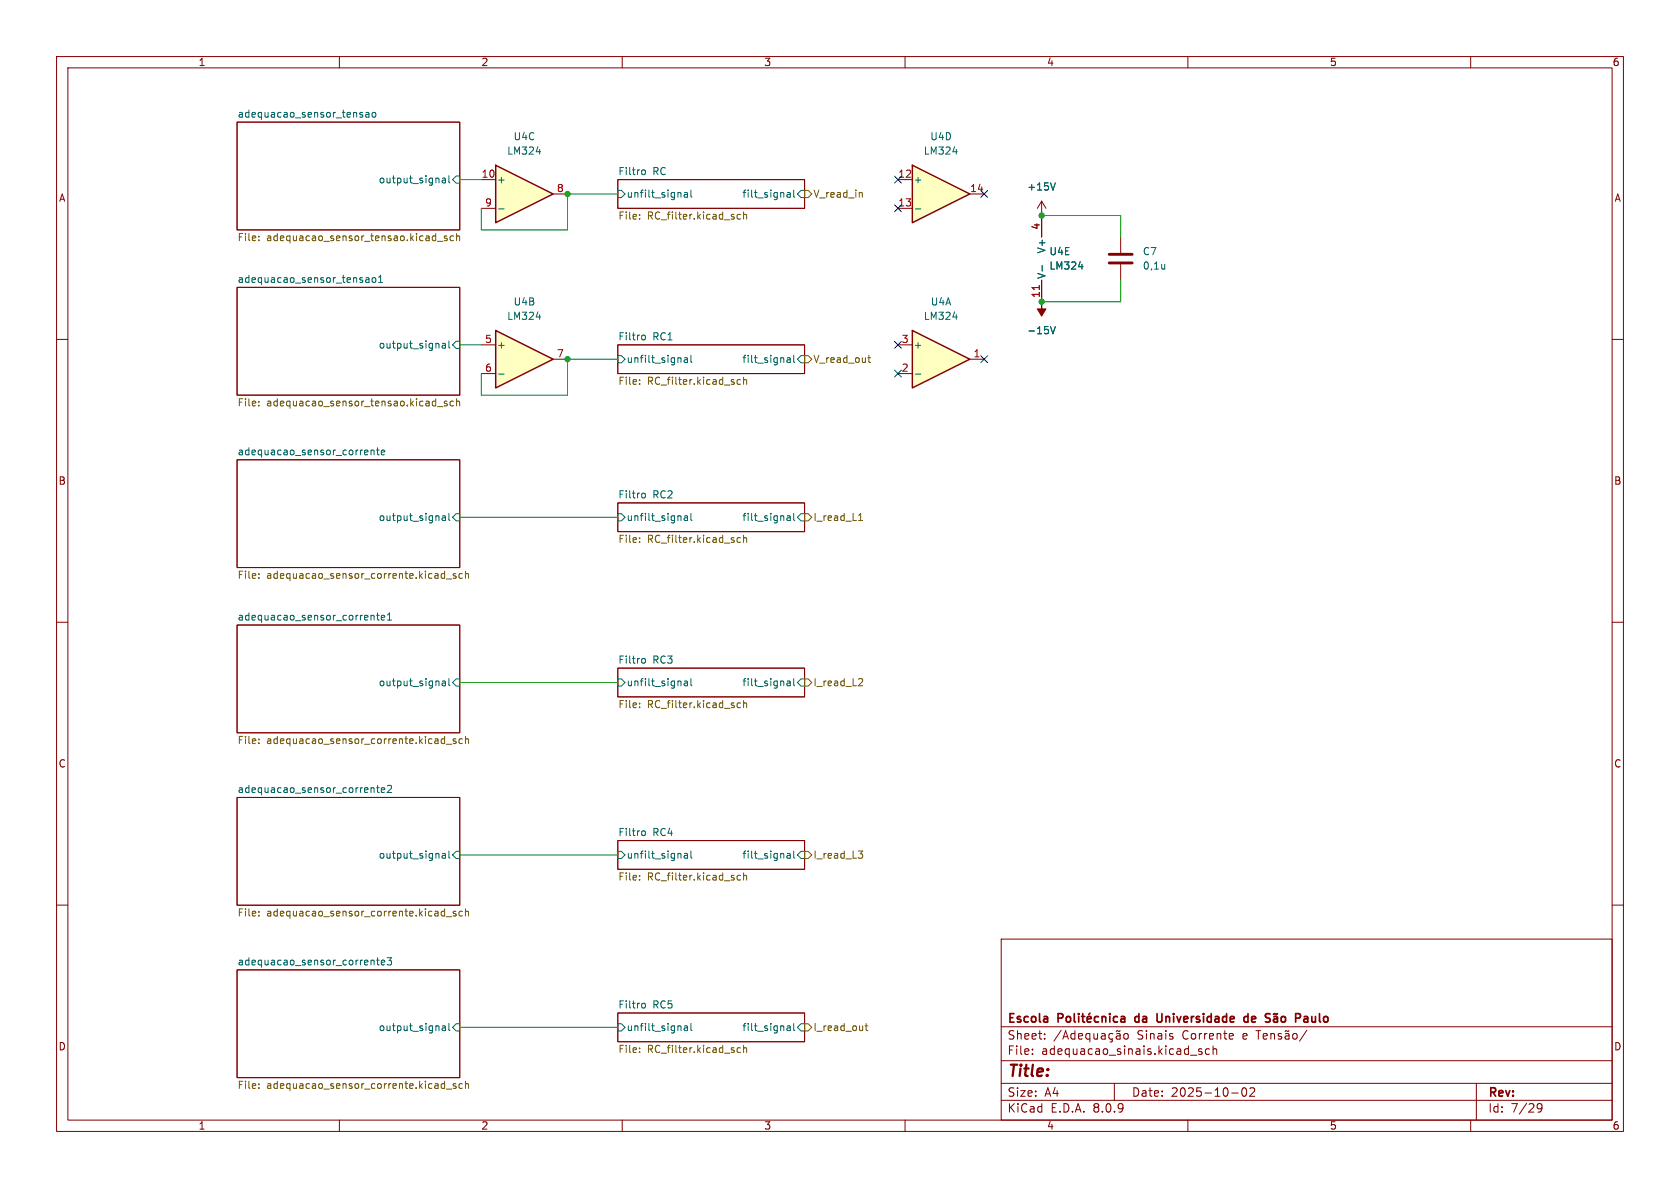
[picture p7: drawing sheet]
(kicad_sch
 (version 20231120)
 (generator "eeschema")
 (generator_version "8.0")
 (paper "A4")
 (title_block
  (date "2025-10-02")
  (company "Escola Politécnica da Universidade de São Paulo"))
 (lib_symbols
  (symbol "Amplifier_Operational:LM324"
   (pin_names
    (offset 0.127)) (exclude_from_sim no) (in_bom yes) (on_board yes)
   (property "Reference" "U" (at 0 5.08 0) (effects (font (size 1.27 1.27)) (justify left)))
   (property "Value" "LM324" (at 0 -5.08 0) (effects (font (size 1.27 1.27)) (justify left)))
   (property "Footprint" "" (at -1.27 2.54 0) (effects (font (size 1.27 1.27)) (hide yes)))
   (property "Datasheet" "http://www.ti.com/lit/ds/symlink/lm2902-n.pdf" (at 1.27 5.08 0) (effects (font (size 1.27 1.27)) (hide yes)))
   (property "Description" "Low-Power, Quad-Operational Amplifiers, DIP-14/SOIC-14/SSOP-14" (at 0 0 0) (effects (font (size 1.27 1.27)) (hide yes)))
   (property "ki_locked" "" (at 0 0 0) (effects (font (size 1.27 1.27))))
   (symbol "LM324_1_1"
    (polyline (pts (xy -5.08 5.08) (xy 5.08 0) (xy -5.08 -5.08) (xy -5.08 5.08)) (stroke (width 0.254) (type default)) (fill (type background)))
    (pin output line (at 7.62 0 180) (length 2.54) (name "~" (effects (font (size 1.27 1.27)))) (number "1" (effects (font (size 1.27 1.27)))))
    (pin input line (at -7.62 -2.54 0) (length 2.54) (name "-" (effects (font (size 1.27 1.27)))) (number "2" (effects (font (size 1.27 1.27)))))
    (pin input line (at -7.62 2.54 0) (length 2.54) (name "+" (effects (font (size 1.27 1.27)))) (number "3" (effects (font (size 1.27 1.27))))))
   (symbol "LM324_2_1"
    (polyline (pts (xy -5.08 5.08) (xy 5.08 0) (xy -5.08 -5.08) (xy -5.08 5.08)) (stroke (width 0.254) (type default)) (fill (type background)))
    (pin input line (at -7.62 2.54 0) (length 2.54) (name "+" (effects (font (size 1.27 1.27)))) (number "5" (effects (font (size 1.27 1.27)))))
    (pin input line (at -7.62 -2.54 0) (length 2.54) (name "-" (effects (font (size 1.27 1.27)))) (number "6" (effects (font (size 1.27 1.27)))))
    (pin output line (at 7.62 0 180) (length 2.54) (name "~" (effects (font (size 1.27 1.27)))) (number "7" (effects (font (size 1.27 1.27))))))
   (symbol "LM324_3_1"
    (polyline (pts (xy -5.08 5.08) (xy 5.08 0) (xy -5.08 -5.08) (xy -5.08 5.08)) (stroke (width 0.254) (type default)) (fill (type background)))
    (pin input line (at -7.62 2.54 0) (length 2.54) (name "+" (effects (font (size 1.27 1.27)))) (number "10" (effects (font (size 1.27 1.27)))))
    (pin output line (at 7.62 0 180) (length 2.54) (name "~" (effects (font (size 1.27 1.27)))) (number "8" (effects (font (size 1.27 1.27)))))
    (pin input line (at -7.62 -2.54 0) (length 2.54) (name "-" (effects (font (size 1.27 1.27)))) (number "9" (effects (font (size 1.27 1.27))))))
   (symbol "LM324_4_1"
    (polyline (pts (xy -5.08 5.08) (xy 5.08 0) (xy -5.08 -5.08) (xy -5.08 5.08)) (stroke (width 0.254) (type default)) (fill (type background)))
    (pin input line (at -7.62 2.54 0) (length 2.54) (name "+" (effects (font (size 1.27 1.27)))) (number "12" (effects (font (size 1.27 1.27)))))
    (pin input line (at -7.62 -2.54 0) (length 2.54) (name "-" (effects (font (size 1.27 1.27)))) (number "13" (effects (font (size 1.27 1.27)))))
    (pin output line (at 7.62 0 180) (length 2.54) (name "~" (effects (font (size 1.27 1.27)))) (number "14" (effects (font (size 1.27 1.27))))))
   (symbol "LM324_5_1"
    (pin power_in line (at -2.54 -7.62 90) (length 3.81) (name "V-" (effects (font (size 1.27 1.27)))) (number "11" (effects (font (size 1.27 1.27)))))
    (pin power_in line (at -2.54 7.62 270) (length 3.81) (name "V+" (effects (font (size 1.27 1.27)))) (number "4" (effects (font (size 1.27 1.27)))))))
  (symbol "Device:C"
   (pin_numbers hide)
   (pin_names
    (offset 0.254)) (exclude_from_sim no) (in_bom yes) (on_board yes)
   (property "Reference" "C" (at 0.635 2.54 0) (effects (font (size 1.27 1.27)) (justify left)))
   (property "Value" "C" (at 0.635 -2.54 0) (effects (font (size 1.27 1.27)) (justify left)))
   (property "Footprint" "" (at 0.9652 -3.81 0) (effects (font (size 1.27 1.27)) (hide yes)))
   (property "Datasheet" "~" (at 0 0 0) (effects (font (size 1.27 1.27)) (hide yes)))
   (property "Description" "Unpolarized capacitor" (at 0 0 0) (effects (font (size 1.27 1.27)) (hide yes)))
   (symbol "C_0_1"
    (polyline (pts (xy -2.032 -0.762) (xy 2.032 -0.762)) (stroke (width 0.508) (type default)) (fill (type none)))
    (polyline (pts (xy -2.032 0.762) (xy 2.032 0.762)) (stroke (width 0.508) (type default)) (fill (type none))))
   (symbol "C_1_1"
    (pin passive line (at 0 3.81 270) (length 2.794) (name "~" (effects (font (size 1.27 1.27)))) (number "1" (effects (font (size 1.27 1.27)))))
    (pin passive line (at 0 -3.81 90) (length 2.794) (name "~" (effects (font (size 1.27 1.27)))) (number "2" (effects (font (size 1.27 1.27)))))))
  (symbol "power:+15V"
   (power)
   (pin_numbers hide)
   (pin_names
    (offset 0) hide) (exclude_from_sim no) (in_bom yes) (on_board yes)
   (property "Reference" "#PWR" (at 0 -3.81 0) (effects (font (size 1.27 1.27)) (hide yes)))
   (property "Value" "+15V" (at 0 3.556 0) (effects (font (size 1.27 1.27))))
   (property "Footprint" "" (at 0 0 0) (effects (font (size 1.27 1.27)) (hide yes)))
   (property "Datasheet" "" (at 0 0 0) (effects (font (size 1.27 1.27)) (hide yes)))
   (property "Description" "Power symbol creates a global label with name \"+15V\"" (at 0 0 0) (effects (font (size 1.27 1.27)) (hide yes)))
   (symbol "+15V_0_1"
    (polyline (pts (xy -0.762 1.27) (xy 0 2.54)) (stroke (width 0) (type default)) (fill (type none)))
    (polyline (pts (xy 0 0) (xy 0 2.54)) (stroke (width 0) (type default)) (fill (type none)))
    (polyline (pts (xy 0 2.54) (xy 0.762 1.27)) (stroke (width 0) (type default)) (fill (type none))))
   (symbol "+15V_1_1"
    (pin power_in line (at 0 0 90) (length 0) (name "~" (effects (font (size 1.27 1.27)))) (number "1" (effects (font (size 1.27 1.27)))))))
  (symbol "power:-15V"
   (power)
   (pin_numbers hide)
   (pin_names
    (offset 0) hide) (exclude_from_sim no) (in_bom yes) (on_board yes)
   (property "Reference" "#PWR" (at 0 -3.81 0) (effects (font (size 1.27 1.27)) (hide yes)))
   (property "Value" "-15V" (at 0 3.556 0) (effects (font (size 1.27 1.27))))
   (property "Footprint" "" (at 0 0 0) (effects (font (size 1.27 1.27)) (hide yes)))
   (property "Datasheet" "" (at 0 0 0) (effects (font (size 1.27 1.27)) (hide yes)))
   (property "Description" "Power symbol creates a global label with name \"-15V\"" (at 0 0 0) (effects (font (size 1.27 1.27)) (hide yes)))
   (symbol "-15V_0_0"
    (pin power_in line (at 0 0 90) (length 0) (name "~" (effects (font (size 1.27 1.27)))) (number "1" (effects (font (size 1.27 1.27))))))
   (symbol "-15V_0_1"
    (polyline (pts (xy 0 0) (xy 0 1.27) (xy 0.762 1.27) (xy 0 2.54) (xy -0.762 1.27) (xy 0 1.27)) (stroke (width 0) (type default)) (fill (type outline))))))
 (junction
  (at 100.33 63.5)
  (diameter 0)
  (color 0 0 0 0))
 (junction
  (at 184.15 53.34)
  (diameter 0)
  (color 0 0 0 0))
 (junction
  (at 184.15 38.1)
  (diameter 0)
  (color 0 0 0 0))
 (junction
  (at 100.33 34.29)
  (diameter 0)
  (color 0 0 0 0))
 (no_connect
  (at 158.75 31.75))
 (no_connect
  (at 158.75 36.83))
 (no_connect
  (at 158.75 60.96))
 (no_connect
  (at 173.99 63.5))
 (no_connect
  (at 173.99 34.29))
 (no_connect
  (at 158.75 66.04))
 (wire
  (pts (xy 184.15 53.34) (xy 198.12 53.34))
  (stroke (width 0) (type default)))
 (wire
  (pts (xy 198.12 41.91) (xy 198.12 38.1))
  (stroke (width 0) (type default)))
 (wire
  (pts (xy 81.28 151.13) (xy 109.22 151.13))
  (stroke (width 0) (type default)))
 (wire
  (pts (xy 85.09 40.64) (xy 100.33 40.64))
  (stroke (width 0) (type default)))
 (wire
  (pts (xy 81.28 60.96) (xy 85.09 60.96))
  (stroke (width 0) (type default)))
 (wire
  (pts (xy 81.28 181.61) (xy 109.22 181.61))
  (stroke (width 0) (type default)))
 (wire
  (pts (xy 100.33 34.29) (xy 100.33 40.64))
  (stroke (width 0) (type default)))
 (wire
  (pts (xy 198.12 38.1) (xy 184.15 38.1))
  (stroke (width 0) (type default)))
 (wire
  (pts (xy 85.09 36.83) (xy 85.09 40.64))
  (stroke (width 0) (type default)))
 (wire
  (pts (xy 100.33 63.5) (xy 100.33 69.85))
  (stroke (width 0) (type default)))
 (wire
  (pts (xy 100.33 34.29) (xy 109.22 34.29))
  (stroke (width 0) (type default)))
 (wire
  (pts (xy 198.12 53.34) (xy 198.12 49.53))
  (stroke (width 0) (type default)))
 (wire
  (pts (xy 100.33 63.5) (xy 109.22 63.5))
  (stroke (width 0) (type default)))
 (wire
  (pts (xy 81.28 31.75) (xy 85.09 31.75))
  (stroke (width 0) (type default)))
 (wire
  (pts (xy 81.28 120.65) (xy 109.22 120.65))
  (stroke (width 0) (type default)))
 (wire
  (pts (xy 81.28 91.44) (xy 109.22 91.44))
  (stroke (width 0) (type default)))
 (wire
  (pts (xy 85.09 69.85) (xy 100.33 69.85))
  (stroke (width 0) (type default)))
 (wire
  (pts (xy 85.09 66.04) (xy 85.09 69.85))
  (stroke (width 0) (type default)))
 (hierarchical_label "V_read_out"
  (shape output)
  (at 142.24 63.5 0)
  (effects (font (size 1.27 1.27)) (justify left)))
 (hierarchical_label "I_read_L2"
  (shape output)
  (at 142.24 120.65 0)
  (effects (font (size 1.27 1.27)) (justify left)))
 (hierarchical_label "I_read_L3"
  (shape output)
  (at 142.24 151.13 0)
  (effects (font (size 1.27 1.27)) (justify left)))
 (hierarchical_label "I_read_L1"
  (shape output)
  (at 142.24 91.44 0)
  (effects (font (size 1.27 1.27)) (justify left)))
 (hierarchical_label "V_read_in"
  (shape output)
  (at 142.24 34.29 0)
  (effects (font (size 1.27 1.27)) (justify left)))
 (hierarchical_label "I_read_out"
  (shape output)
  (at 142.24 181.61 0)
  (effects (font (size 1.27 1.27)) (justify left)))
 (symbol
  (lib_id "Amplifier_Operational:LM324")
  (at 166.37 34.29 0)
  (unit 4)
  (exclude_from_sim no)
  (in_bom yes)
  (on_board yes)
  (dnp no)
  (fields_autoplaced yes)
  (property "Reference" "U4" (at 166.37 24.13 0) (effects (font (size 1.27 1.27))))
  (property "Value" "LM324" (at 166.37 26.67 0) (effects (font (size 1.27 1.27))))
  (property "Footprint" "Package_DIP:DIP-14_W7.62mm" (at 165.1 31.75 0) (effects (font (size 1.27 1.27)) (hide yes)))
  (property "Datasheet" "http://www.ti.com/lit/ds/symlink/lm2902-n.pdf" (at 167.64 29.21 0) (effects (font (size 1.27 1.27)) (hide yes)))
  (property "Description" "Low-Power, Quad-Operational Amplifiers, DIP-14/SOIC-14/SSOP-14" (at 166.37 34.29 0) (effects (font (size 1.27 1.27)) (hide yes)))
  (pin "12")
  (pin "9")
  (pin "8")
  (pin "1")
  (pin "4")
  (pin "14")
  (pin "6")
  (pin "11")
  (pin "2")
  (pin "13")
  (pin "10")
  (pin "7")
  (pin "5")
  (pin "3"))
 (symbol
  (lib_id "Amplifier_Operational:LM324")
  (at 186.69 45.72 0)
  (unit 5)
  (exclude_from_sim no)
  (in_bom yes)
  (on_board yes)
  (dnp no)
  (fields_autoplaced yes)
  (property "Reference" "U4" (at 185.42 44.4499 0) (effects (font (size 1.27 1.27)) (justify left)))
  (property "Value" "LM324" (at 185.42 46.9899 0) (effects (font (size 1.27 1.27)) (justify left)))
  (property "Footprint" "Package_DIP:DIP-14_W7.62mm" (at 185.42 43.18 0) (effects (font (size 1.27 1.27)) (hide yes)))
  (property "Datasheet" "http://www.ti.com/lit/ds/symlink/lm2902-n.pdf" (at 187.96 40.64 0) (effects (font (size 1.27 1.27)) (hide yes)))
  (property "Description" "Low-Power, Quad-Operational Amplifiers, DIP-14/SOIC-14/SSOP-14" (at 186.69 45.72 0) (effects (font (size 1.27 1.27)) (hide yes)))
  (pin "12")
  (pin "9")
  (pin "8")
  (pin "1")
  (pin "4")
  (pin "14")
  (pin "6")
  (pin "11")
  (pin "2")
  (pin "13")
  (pin "10")
  (pin "7")
  (pin "5")
  (pin "3"))
 (symbol
  (lib_id "power:-15V")
  (at 184.15 53.34 180)
  (unit 1)
  (exclude_from_sim no)
  (in_bom yes)
  (on_board yes)
  (dnp no)
  (fields_autoplaced yes)
  (property "Reference" "#PWR35" (at 184.15 49.53 0) (effects (font (size 1.27 1.27)) (hide yes)))
  (property "Value" "-15V" (at 184.15 58.42 0) (effects (font (size 1.27 1.27))))
  (property "Footprint" "" (at 184.15 53.34 0) (effects (font (size 1.27 1.27)) (hide yes)))
  (property "Datasheet" "" (at 184.15 53.34 0) (effects (font (size 1.27 1.27)) (hide yes)))
  (property "Description" "Power symbol creates a global label with name \"-15V\"" (at 184.15 53.34 0) (effects (font (size 1.27 1.27)) (hide yes)))
  (pin "1"))
 (symbol
  (lib_id "Amplifier_Operational:LM324")
  (at 92.71 34.29 0)
  (unit 3)
  (exclude_from_sim no)
  (in_bom yes)
  (on_board yes)
  (dnp no)
  (fields_autoplaced yes)
  (property "Reference" "U4" (at 92.71 24.13 0) (effects (font (size 1.27 1.27))))
  (property "Value" "LM324" (at 92.71 26.67 0) (effects (font (size 1.27 1.27))))
  (property "Footprint" "Package_DIP:DIP-14_W7.62mm" (at 91.44 31.75 0) (effects (font (size 1.27 1.27)) (hide yes)))
  (property "Datasheet" "http://www.ti.com/lit/ds/symlink/lm2902-n.pdf" (at 93.98 29.21 0) (effects (font (size 1.27 1.27)) (hide yes)))
  (property "Description" "Low-Power, Quad-Operational Amplifiers, DIP-14/SOIC-14/SSOP-14" (at 92.71 34.29 0) (effects (font (size 1.27 1.27)) (hide yes)))
  (pin "12")
  (pin "9")
  (pin "8")
  (pin "1")
  (pin "4")
  (pin "14")
  (pin "6")
  (pin "11")
  (pin "2")
  (pin "13")
  (pin "10")
  (pin "7")
  (pin "5")
  (pin "3"))
 (symbol
  (lib_id "Device:C")
  (at 198.12 45.72 0)
  (unit 1)
  (exclude_from_sim no)
  (in_bom yes)
  (on_board yes)
  (dnp no)
  (fields_autoplaced yes)
  (property "Reference" "C7" (at 201.93 44.4499 0) (effects (font (size 1.27 1.27)) (justify left)))
  (property "Value" "${C_amp_op}" (at 201.93 46.9899 0) (effects (font (size 1.27 1.27)) (justify left)))
  (property "Footprint" "Capacitor_THT:C_Disc_D8.0mm_W5.0mm_P7.50mm" (at 199.0852 49.53 0) (effects (font (size 1.27 1.27)) (hide yes)))
  (property "Datasheet" "~" (at 198.12 45.72 0) (effects (font (size 1.27 1.27)) (hide yes)))
  (property "Description" "Unpolarized capacitor" (at 198.12 45.72 0) (effects (font (size 1.27 1.27)) (hide yes)))
  (pin "1")
  (pin "2"))
 (symbol
  (lib_id "power:+15V")
  (at 184.15 38.1 0)
  (unit 1)
  (exclude_from_sim no)
  (in_bom yes)
  (on_board yes)
  (dnp no)
  (fields_autoplaced yes)
  (property "Reference" "#PWR34" (at 184.15 41.91 0) (effects (font (size 1.27 1.27)) (hide yes)))
  (property "Value" "+15V" (at 184.15 33.02 0) (effects (font (size 1.27 1.27))))
  (property "Footprint" "" (at 184.15 38.1 0) (effects (font (size 1.27 1.27)) (hide yes)))
  (property "Datasheet" "" (at 184.15 38.1 0) (effects (font (size 1.27 1.27)) (hide yes)))
  (property "Description" "Power symbol creates a global label with name \"+15V\"" (at 184.15 38.1 0) (effects (font (size 1.27 1.27)) (hide yes)))
  (pin "1"))
 (symbol
  (lib_id "Amplifier_Operational:LM324")
  (at 166.37 63.5 0)
  (unit 1)
  (exclude_from_sim no)
  (in_bom yes)
  (on_board yes)
  (dnp no)
  (fields_autoplaced yes)
  (property "Reference" "U4" (at 166.37 53.34 0) (effects (font (size 1.27 1.27))))
  (property "Value" "LM324" (at 166.37 55.88 0) (effects (font (size 1.27 1.27))))
  (property "Footprint" "Package_DIP:DIP-14_W7.62mm" (at 165.1 60.96 0) (effects (font (size 1.27 1.27)) (hide yes)))
  (property "Datasheet" "http://www.ti.com/lit/ds/symlink/lm2902-n.pdf" (at 167.64 58.42 0) (effects (font (size 1.27 1.27)) (hide yes)))
  (property "Description" "Low-Power, Quad-Operational Amplifiers, DIP-14/SOIC-14/SSOP-14" (at 166.37 63.5 0) (effects (font (size 1.27 1.27)) (hide yes)))
  (pin "12")
  (pin "9")
  (pin "8")
  (pin "1")
  (pin "4")
  (pin "14")
  (pin "6")
  (pin "11")
  (pin "2")
  (pin "13")
  (pin "10")
  (pin "7")
  (pin "5")
  (pin "3"))
 (symbol
  (lib_id "Amplifier_Operational:LM324")
  (at 92.71 63.5 0)
  (unit 2)
  (exclude_from_sim no)
  (in_bom yes)
  (on_board yes)
  (dnp no)
  (fields_autoplaced yes)
  (property "Reference" "U4" (at 92.71 53.34 0) (effects (font (size 1.27 1.27))))
  (property "Value" "LM324" (at 92.71 55.88 0) (effects (font (size 1.27 1.27))))
  (property "Footprint" "Package_DIP:DIP-14_W7.62mm" (at 91.44 60.96 0) (effects (font (size 1.27 1.27)) (hide yes)))
  (property "Datasheet" "http://www.ti.com/lit/ds/symlink/lm2902-n.pdf" (at 93.98 58.42 0) (effects (font (size 1.27 1.27)) (hide yes)))
  (property "Description" "Low-Power, Quad-Operational Amplifiers, DIP-14/SOIC-14/SSOP-14" (at 92.71 63.5 0) (effects (font (size 1.27 1.27)) (hide yes)))
  (pin "12")
  (pin "9")
  (pin "8")
  (pin "1")
  (pin "4")
  (pin "14")
  (pin "6")
  (pin "11")
  (pin "2")
  (pin "13")
  (pin "10")
  (pin "7")
  (pin "5")
  (pin "3"))
 (sheet
  (at 41.91 140.97)
  (size 39.37 19.05)
  (fields_autoplaced yes)
  (stroke (width 0.1524) (type solid))
  (fill (color 0 0 0 0.0000))
  (property "Sheetname" "adequacao_sensor_corrente2" (at 41.91 140.2584 0) (effects (font (size 1.27 1.27)) (justify left bottom)))
  (property "Sheetfile" "adequacao_sensor_corrente.kicad_sch" (at 41.91 160.6046 0) (effects (font (size 1.27 1.27)) (justify left top)))
  (property "R_div_res" "10k" (at 41.91 140.97 0) (effects (font (size 1.27 1.27)) (hide yes)))
  (property "R_m" "47" (at 41.91 140.97 0) (effects (font (size 1.27 1.27)) (hide yes)))
  (property "R_bias" "3k3" (at 41.91 140.97 0) (effects (font (size 1.27 1.27)) (hide yes)))
  (property "R_sum" "10k" (at 41.91 140.97 0) (effects (font (size 1.27 1.27)) (hide yes)))
  (property "C_amp_op" "0,1u" (at 41.91 140.97 0) (effects (font (size 1.27 1.27)) (hide yes)))
  (pin "output_signal" input (at 81.28 151.13 0) (effects (font (size 1.27 1.27)) (justify right))))
 (sheet
  (at 41.91 171.45)
  (size 39.37 19.05)
  (fields_autoplaced yes)
  (stroke (width 0.1524) (type solid))
  (fill (color 0 0 0 0.0000))
  (property "Sheetname" "adequacao_sensor_corrente3" (at 41.91 170.7384 0) (effects (font (size 1.27 1.27)) (justify left bottom)))
  (property "Sheetfile" "adequacao_sensor_corrente.kicad_sch" (at 41.91 191.0846 0) (effects (font (size 1.27 1.27)) (justify left top)))
  (property "R_div_res" "10k" (at 41.91 171.45 0) (effects (font (size 1.27 1.27)) (hide yes)))
  (property "R_m" "47" (at 41.91 171.45 0) (effects (font (size 1.27 1.27)) (hide yes)))
  (property "R_bias" "3k3" (at 41.91 171.45 0) (effects (font (size 1.27 1.27)) (hide yes)))
  (property "R_sum" "10k" (at 41.91 171.45 0) (effects (font (size 1.27 1.27)) (hide yes)))
  (property "C_amp_op" "0,1u" (at 41.91 171.45 0) (effects (font (size 1.27 1.27)) (hide yes)))
  (pin "output_signal" input (at 81.28 181.61 0) (effects (font (size 1.27 1.27)) (justify right))))
 (sheet
  (at 109.22 60.96)
  (size 33.02 5.08)
  (fields_autoplaced yes)
  (stroke (width 0.1524) (type solid))
  (fill (color 0 0 0 0.0000))
  (property "Sheetname" "Filtro RC1" (at 109.22 60.2484 0) (effects (font (size 1.27 1.27)) (justify left bottom)))
  (property "Sheetfile" "RC_filter.kicad_sch" (at 109.22 66.6246 0) (effects (font (size 1.27 1.27)) (justify left top)))
  (property "R" "${R_filter}" (at 109.22 60.96 0) (effects (font (size 1.27 1.27)) (hide yes)))
  (property "C" "${C_filter}" (at 109.22 60.96 0) (effects (font (size 1.27 1.27)) (hide yes)))
  (pin "filt_signal" input (at 142.24 63.5 0) (effects (font (size 1.27 1.27)) (justify right)))
  (pin "unfilt_signal" input (at 109.22 63.5 180) (effects (font (size 1.27 1.27)) (justify left))))
 (sheet
  (at 41.91 81.28)
  (size 39.37 19.05)
  (fields_autoplaced yes)
  (stroke (width 0.1524) (type solid))
  (fill (color 0 0 0 0.0000))
  (property "Sheetname" "adequacao_sensor_corrente" (at 41.91 80.5684 0) (effects (font (size 1.27 1.27)) (justify left bottom)))
  (property "Sheetfile" "adequacao_sensor_corrente.kicad_sch" (at 41.91 100.9146 0) (effects (font (size 1.27 1.27)) (justify left top)))
  (property "R_div_res" "10k" (at 41.91 81.28 0) (effects (font (size 1.27 1.27)) (hide yes)))
  (property "R_m" "47" (at 41.91 81.28 0) (effects (font (size 1.27 1.27)) (hide yes)))
  (property "R_bias" "3k3" (at 41.91 81.28 0) (effects (font (size 1.27 1.27)) (hide yes)))
  (property "R_sum" "10k" (at 41.91 81.28 0) (effects (font (size 1.27 1.27)) (hide yes)))
  (property "C_amp_op" "0,1u" (at 41.91 81.28 0) (effects (font (size 1.27 1.27)) (hide yes)))
  (pin "output_signal" input (at 81.28 91.44 0) (effects (font (size 1.27 1.27)) (justify right))))
 (sheet
  (at 109.22 148.59)
  (size 33.02 5.08)
  (fields_autoplaced yes)
  (stroke (width 0.1524) (type solid))
  (fill (color 0 0 0 0.0000))
  (property "Sheetname" "Filtro RC4" (at 109.22 147.8784 0) (effects (font (size 1.27 1.27)) (justify left bottom)))
  (property "Sheetfile" "RC_filter.kicad_sch" (at 109.22 154.2546 0) (effects (font (size 1.27 1.27)) (justify left top)))
  (property "R" "${R_filter}" (at 109.22 148.59 0) (effects (font (size 1.27 1.27)) (hide yes)))
  (property "C" "${C_filter}" (at 109.22 148.59 0) (effects (font (size 1.27 1.27)) (hide yes)))
  (pin "filt_signal" input (at 142.24 151.13 0) (effects (font (size 1.27 1.27)) (justify right)))
  (pin "unfilt_signal" input (at 109.22 151.13 180) (effects (font (size 1.27 1.27)) (justify left))))
 (sheet
  (at 41.91 110.49)
  (size 39.37 19.05)
  (fields_autoplaced yes)
  (stroke (width 0.1524) (type solid))
  (fill (color 0 0 0 0.0000))
  (property "Sheetname" "adequacao_sensor_corrente1" (at 41.91 109.7784 0) (effects (font (size 1.27 1.27)) (justify left bottom)))
  (property "Sheetfile" "adequacao_sensor_corrente.kicad_sch" (at 41.91 130.1246 0) (effects (font (size 1.27 1.27)) (justify left top)))
  (property "R_div_res" "10k" (at 41.91 110.49 0) (effects (font (size 1.27 1.27)) (hide yes)))
  (property "R_m" "47" (at 41.91 110.49 0) (effects (font (size 1.27 1.27)) (hide yes)))
  (property "R_bias" "3k3" (at 41.91 110.49 0) (effects (font (size 1.27 1.27)) (hide yes)))
  (property "R_sum" "10k" (at 41.91 110.49 0) (effects (font (size 1.27 1.27)) (hide yes)))
  (property "C_amp_op" "0,1u" (at 41.91 110.49 0) (effects (font (size 1.27 1.27)) (hide yes)))
  (pin "output_signal" input (at 81.28 120.65 0) (effects (font (size 1.27 1.27)) (justify right))))
 (sheet
  (at 109.22 179.07)
  (size 33.02 5.08)
  (fields_autoplaced yes)
  (stroke (width 0.1524) (type solid))
  (fill (color 0 0 0 0.0000))
  (property "Sheetname" "Filtro RC5" (at 109.22 178.3584 0) (effects (font (size 1.27 1.27)) (justify left bottom)))
  (property "Sheetfile" "RC_filter.kicad_sch" (at 109.22 184.7346 0) (effects (font (size 1.27 1.27)) (justify left top)))
  (property "R" "${R_filter}" (at 109.22 179.07 0) (effects (font (size 1.27 1.27)) (hide yes)))
  (property "C" "${C_filter}" (at 109.22 179.07 0) (effects (font (size 1.27 1.27)) (hide yes)))
  (pin "filt_signal" input (at 142.24 181.61 0) (effects (font (size 1.27 1.27)) (justify right)))
  (pin "unfilt_signal" input (at 109.22 181.61 180) (effects (font (size 1.27 1.27)) (justify left))))
 (sheet
  (at 109.22 31.75)
  (size 33.02 5.08)
  (fields_autoplaced yes)
  (stroke (width 0.1524) (type solid))
  (fill (color 0 0 0 0.0000))
  (property "Sheetname" "Filtro RC" (at 109.22 31.0384 0) (effects (font (size 1.27 1.27)) (justify left bottom)))
  (property "Sheetfile" "RC_filter.kicad_sch" (at 109.22 37.4146 0) (effects (font (size 1.27 1.27)) (justify left top)))
  (property "R" "${R_filter}" (at 109.22 31.75 0) (effects (font (size 1.27 1.27)) (hide yes)))
  (property "C" "${C_filter}" (at 109.22 31.75 0) (effects (font (size 1.27 1.27)) (hide yes)))
  (pin "filt_signal" input (at 142.24 34.29 0) (effects (font (size 1.27 1.27)) (justify right)))
  (pin "unfilt_signal" input (at 109.22 34.29 180) (effects (font (size 1.27 1.27)) (justify left))))
 (sheet
  (at 41.91 50.8)
  (size 39.37 19.05)
  (fields_autoplaced yes)
  (stroke (width 0.1524) (type solid))
  (fill (color 0 0 0 0.0000))
  (property "Sheetname" "adequacao_sensor_tensao1" (at 41.91 50.0884 0) (effects (font (size 1.27 1.27)) (justify left bottom)))
  (property "Sheetfile" "adequacao_sensor_tensao.kicad_sch" (at 41.91 70.4346 0) (effects (font (size 1.27 1.27)) (justify left top)))
  (property "R1_1" "4k7" (at 41.91 50.8 0) (effects (font (size 1.27 1.27)) (hide yes)))
  (property "R1_2" "3k3" (at 41.91 50.8 0) (effects (font (size 1.27 1.27)) (hide yes)))
  (property "R_m" "91" (at 41.91 50.8 0) (effects (font (size 1.27 1.27)) (hide yes)))
  (property "C_sensor" "0,1u" (at 41.91 50.8 0) (effects (font (size 1.27 1.27)) (hide yes)))
  (pin "output_signal" input (at 81.28 60.96 0) (effects (font (size 1.27 1.27)) (justify right))))
 (sheet
  (at 109.22 88.9)
  (size 33.02 5.08)
  (fields_autoplaced yes)
  (stroke (width 0.1524) (type solid))
  (fill (color 0 0 0 0.0000))
  (property "Sheetname" "Filtro RC2" (at 109.22 88.1884 0) (effects (font (size 1.27 1.27)) (justify left bottom)))
  (property "Sheetfile" "RC_filter.kicad_sch" (at 109.22 94.5646 0) (effects (font (size 1.27 1.27)) (justify left top)))
  (property "R" "${R_filter}" (at 109.22 88.9 0) (effects (font (size 1.27 1.27)) (hide yes)))
  (property "C" "${C_filter}" (at 109.22 88.9 0) (effects (font (size 1.27 1.27)) (hide yes)))
  (pin "filt_signal" input (at 142.24 91.44 0) (effects (font (size 1.27 1.27)) (justify right)))
  (pin "unfilt_signal" input (at 109.22 91.44 180) (effects (font (size 1.27 1.27)) (justify left))))
 (sheet
  (at 109.22 118.11)
  (size 33.02 5.08)
  (fields_autoplaced yes)
  (stroke (width 0.1524) (type solid))
  (fill (color 0 0 0 0.0000))
  (property "Sheetname" "Filtro RC3" (at 109.22 117.3984 0) (effects (font (size 1.27 1.27)) (justify left bottom)))
  (property "Sheetfile" "RC_filter.kicad_sch" (at 109.22 123.7746 0) (effects (font (size 1.27 1.27)) (justify left top)))
  (property "R" "${R_filter}" (at 109.22 118.11 0) (effects (font (size 1.27 1.27)) (hide yes)))
  (property "C" "${C_filter}" (at 109.22 118.11 0) (effects (font (size 1.27 1.27)) (hide yes)))
  (pin "filt_signal" input (at 142.24 120.65 0) (effects (font (size 1.27 1.27)) (justify right)))
  (pin "unfilt_signal" input (at 109.22 120.65 180) (effects (font (size 1.27 1.27)) (justify left))))
 (sheet
  (at 41.91 21.59)
  (size 39.37 19.05)
  (fields_autoplaced yes)
  (stroke (width 0.1524) (type solid))
  (fill (color 0 0 0 0.0000))
  (property "Sheetname" "adequacao_sensor_tensao" (at 41.91 20.8784 0) (effects (font (size 1.27 1.27)) (justify left bottom)))
  (property "Sheetfile" "adequacao_sensor_tensao.kicad_sch" (at 41.91 41.2246 0) (effects (font (size 1.27 1.27)) (justify left top)))
  (property "R1_1" "3k3" (at 41.91 21.59 0) (effects (font (size 1.27 1.27)) (hide yes)))
  (property "R_m" "91" (at 41.91 21.59 0) (effects (font (size 1.27 1.27)) (hide yes)))
  (property "R1_2" "2k7" (at 41.91 21.59 0) (effects (font (size 1.27 1.27)) (hide yes)))
  (property "C_sensor" "0,1u" (at 41.91 21.59 0) (effects (font (size 1.27 1.27)) (hide yes)))
  (pin "output_signal" input (at 81.28 31.75 0) (effects (font (size 1.27 1.27)) (justify right)))))
